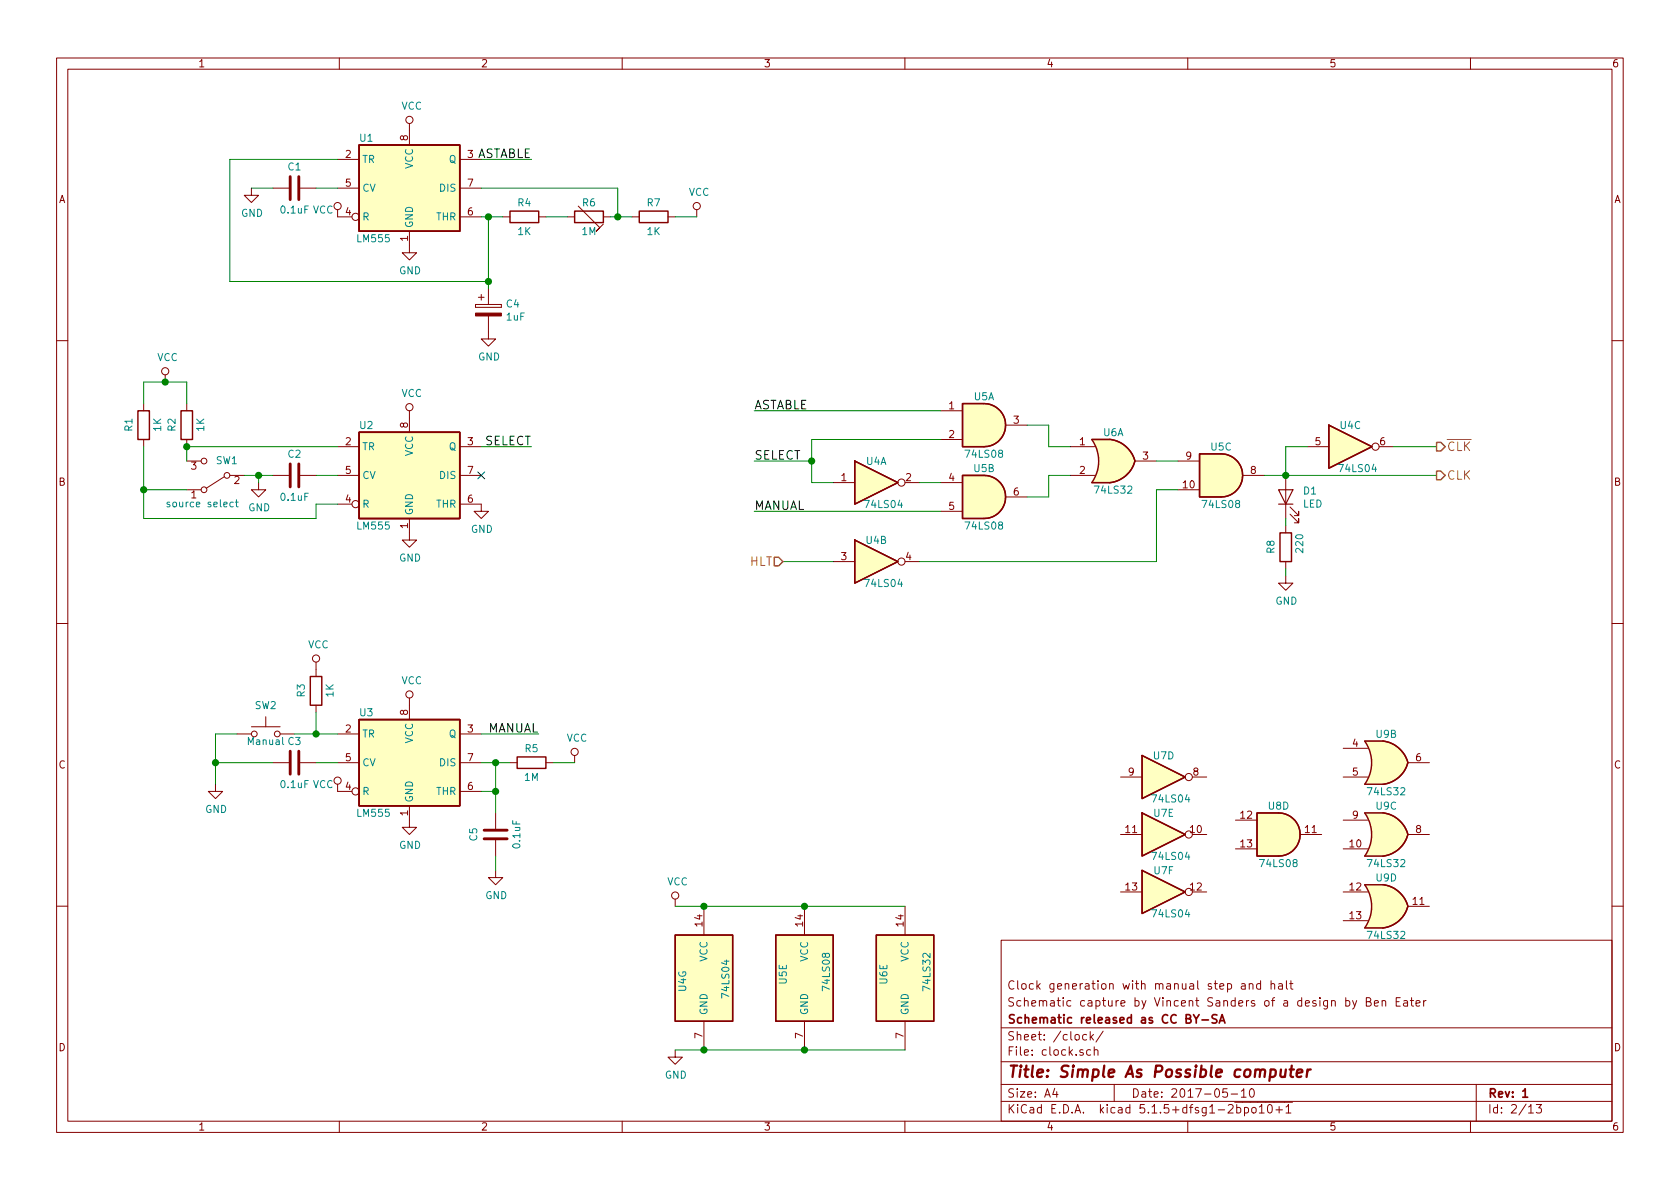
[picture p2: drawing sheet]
EESchema Schematic File Version 4
EELAYER 30 0
EELAYER END
$Descr A4 11693 8268
encoding utf-8
Sheet 2 13
Title "Simple As Possible computer"
Date "2017-05-10"
Rev "1"
Comp "Schematic released as CC BY-SA"
Comment1 "Schematic capture by Vincent Sanders of a design by Ben Eater"
Comment2 "Clock generation with manual step and halt"
Comment3 ""
Comment4 ""
$EndDescr
Text HLabel 10000 3300 2    60   Output ~ 0
CLK
Text HLabel 5450 3900 0    60   Input ~ 0
HLT
Text HLabel 10000 3100 2    60   Output ~ 0
~CLK
Text Label 5250 2850 0    60   ~ 0
ASTABLE
Text Label 5250 3200 0    60   ~ 0
SELECT
Text Label 5250 3550 0    60   ~ 0
MANUAL
$Comp
L Timer:LM555 U1
U 1 1
P 2850 1300
F 0 "U1" H 2550 1650 50  0000 C CNN
F 1 "LM555" H 2600 950 50  0000 C CNN
F 2 "" H 2850 1300 50  0001 C CNN
F 3 "http://www.ti.com/lit/ds/symlink/lm555.pdf" H 2850 1300 50  0001 C CNN
	1    2850 1300
	1    0    0    -1  
$EndComp
$Comp
L Device:R R4
U 1 1
P 3650 1500
F 0 "R4" V 3550 1500 50  0000 C CNN
F 1 "1K" V 3750 1500 50  0000 C CNN
F 2 "" V 3580 1500 50  0001 C CNN
F 3 "~" H 3650 1500 50  0001 C CNN
	1    3650 1500
	0    1    1    0   
$EndComp
$Comp
L Device:R R3
U 1 1
P 2200 4800
F 0 "R3" V 2300 4850 50  0000 R CNN
F 1 "1K" V 2100 4850 50  0000 R CNN
F 2 "" V 2130 4800 50  0001 C CNN
F 3 "~" H 2200 4800 50  0001 C CNN
	1    2200 4800
	-1   0    0    1   
$EndComp
$Comp
L Device:R R7
U 1 1
P 4550 1500
F 0 "R7" V 4450 1500 50  0000 C CNN
F 1 "1K" V 4650 1500 50  0000 C CNN
F 2 "" V 4480 1500 50  0001 C CNN
F 3 "~" H 4550 1500 50  0001 C CNN
	1    4550 1500
	0    1    1    0   
$EndComp
$Comp
L Device:RTRIM R6
U 1 1
P 4100 1500
F 0 "R6" V 4000 1500 50  0000 C CNN
F 1 "1M" V 4200 1500 50  0000 C CNN
F 2 "" V 4030 1500 50  0001 C CNN
F 3 "~" H 4100 1500 50  0001 C CNN
	1    4100 1500
	0    1    1    0   
$EndComp
Wire Wire Line
	3350 1500 3400 1500
Wire Wire Line
	3800 1500 3950 1500
Wire Wire Line
	4250 1500 4300 1500
$Comp
L power:VCC #PWR024
U 1 1
P 4850 1500
F 0 "#PWR024" H 4850 1350 50  0001 C CNN
F 1 "VCC" H 4867 1673 50  0000 C CNN
F 2 "" H 4850 1500 50  0001 C CNN
F 3 "" H 4850 1500 50  0001 C CNN
	1    4850 1500
	1    0    0    -1  
$EndComp
Wire Wire Line
	4700 1500 4850 1500
Wire Wire Line
	4300 1500 4300 1300
Wire Wire Line
	4300 1300 3350 1300
Connection ~ 4300 1500
Wire Wire Line
	4300 1500 4400 1500
Text Label 3700 1100 2    60   ~ 0
ASTABLE
Wire Wire Line
	3350 1100 3700 1100
$Comp
L power:VCC #PWR012
U 1 1
P 2850 900
F 0 "#PWR012" H 2850 750 50  0001 C CNN
F 1 "VCC" H 2867 1073 50  0000 C CNN
F 2 "" H 2850 900 50  0001 C CNN
F 3 "" H 2850 900 50  0001 C CNN
	1    2850 900 
	1    0    0    -1  
$EndComp
$Comp
L power:GND #PWR019
U 1 1
P 3400 2300
F 0 "#PWR019" H 3400 2050 50  0001 C CNN
F 1 "GND" H 3405 2127 50  0000 C CNN
F 2 "" H 3400 2300 50  0001 C CNN
F 3 "" H 3400 2300 50  0001 C CNN
	1    3400 2300
	1    0    0    -1  
$EndComp
$Comp
L Device:CP C4
U 1 1
P 3400 2150
F 0 "C4" H 3518 2196 50  0000 L CNN
F 1 "1uF" H 3518 2105 50  0000 L CNN
F 2 "" H 3438 2000 50  0001 C CNN
F 3 "~" H 3400 2150 50  0001 C CNN
	1    3400 2150
	1    0    0    -1  
$EndComp
Connection ~ 3400 1500
Wire Wire Line
	3400 1500 3500 1500
$Comp
L Device:C C1
U 1 1
P 2050 1300
F 0 "C1" V 1900 1300 50  0000 C CNN
F 1 "0.1uF" V 2200 1300 50  0000 C CNN
F 2 "" H 2088 1150 50  0001 C CNN
F 3 "~" H 2050 1300 50  0001 C CNN
	1    2050 1300
	0    1    1    0   
$EndComp
Wire Wire Line
	2200 1300 2350 1300
$Comp
L power:VCC #PWR010
U 1 1
P 2350 1500
F 0 "#PWR010" H 2350 1350 50  0001 C CNN
F 1 "VCC" H 2250 1550 50  0000 C CNN
F 2 "" H 2350 1500 50  0001 C CNN
F 3 "" H 2350 1500 50  0001 C CNN
	1    2350 1500
	1    0    0    -1  
$EndComp
Wire Wire Line
	1750 1300 1900 1300
$Comp
L power:GND #PWR07
U 1 1
P 1750 1300
F 0 "#PWR07" H 1750 1050 50  0001 C CNN
F 1 "GND" H 1755 1127 50  0000 C CNN
F 2 "" H 1750 1300 50  0001 C CNN
F 3 "" H 1750 1300 50  0001 C CNN
	1    1750 1300
	1    0    0    -1  
$EndComp
$Comp
L power:GND #PWR013
U 1 1
P 2850 1700
F 0 "#PWR013" H 2850 1450 50  0001 C CNN
F 1 "GND" H 2855 1527 50  0000 C CNN
F 2 "" H 2850 1700 50  0001 C CNN
F 3 "" H 2850 1700 50  0001 C CNN
	1    2850 1700
	1    0    0    -1  
$EndComp
Wire Wire Line
	2350 1100 1600 1100
Wire Wire Line
	1600 1100 1600 1950
Wire Wire Line
	1600 1950 3400 1950
Wire Wire Line
	3400 1500 3400 1950
Wire Wire Line
	3400 2000 3400 1950
Connection ~ 3400 1950
$Comp
L Timer:LM555 U3
U 1 1
P 2850 5300
F 0 "U3" H 2550 5650 50  0000 C CNN
F 1 "LM555" H 2600 4950 50  0000 C CNN
F 2 "" H 2850 5300 50  0001 C CNN
F 3 "http://www.ti.com/lit/ds/symlink/lm555.pdf" H 2850 5300 50  0001 C CNN
	1    2850 5300
	1    0    0    -1  
$EndComp
$Comp
L Device:R R5
U 1 1
P 3700 5300
F 0 "R5" V 3600 5300 50  0000 C CNN
F 1 "1M" V 3800 5300 50  0000 C CNN
F 2 "" V 3630 5300 50  0001 C CNN
F 3 "~" H 3700 5300 50  0001 C CNN
	1    3700 5300
	0    1    1    0   
$EndComp
Wire Wire Line
	3750 5100 3350 5100
Text Label 3750 5100 2    60   ~ 0
MANUAL
Wire Wire Line
	3550 5300 3450 5300
$Comp
L Device:C C5
U 1 1
P 3450 5800
F 0 "C5" V 3600 5800 50  0000 C CNN
F 1 "0.1uF" V 3300 5800 50  0000 C CNN
F 2 "" H 3488 5650 50  0001 C CNN
F 3 "~" H 3450 5800 50  0001 C CNN
	1    3450 5800
	-1   0    0    1   
$EndComp
$Comp
L power:VCC #PWR021
U 1 1
P 4000 5300
F 0 "#PWR021" H 4000 5150 50  0001 C CNN
F 1 "VCC" H 4017 5473 50  0000 C CNN
F 2 "" H 4000 5300 50  0001 C CNN
F 3 "" H 4000 5300 50  0001 C CNN
	1    4000 5300
	1    0    0    -1  
$EndComp
Wire Wire Line
	3850 5300 4000 5300
Wire Wire Line
	3450 5650 3450 5500
Connection ~ 3450 5300
Wire Wire Line
	3450 5300 3350 5300
Connection ~ 3450 5500
Wire Wire Line
	3450 5500 3450 5300
Wire Wire Line
	3350 5500 3450 5500
$Comp
L power:GND #PWR020
U 1 1
P 3450 6050
F 0 "#PWR020" H 3450 5800 50  0001 C CNN
F 1 "GND" H 3455 5877 50  0000 C CNN
F 2 "" H 3450 6050 50  0001 C CNN
F 3 "" H 3450 6050 50  0001 C CNN
	1    3450 6050
	1    0    0    -1  
$EndComp
$Comp
L power:VCC #PWR011
U 1 1
P 2350 5500
F 0 "#PWR011" H 2350 5350 50  0001 C CNN
F 1 "VCC" H 2250 5550 50  0000 C CNN
F 2 "" H 2350 5500 50  0001 C CNN
F 3 "" H 2350 5500 50  0001 C CNN
	1    2350 5500
	1    0    0    -1  
$EndComp
$Comp
L Device:C C3
U 1 1
P 2050 5300
F 0 "C3" V 1900 5300 50  0000 C CNN
F 1 "0.1uF" V 2200 5300 50  0000 C CNN
F 2 "" H 2088 5150 50  0001 C CNN
F 3 "~" H 2050 5300 50  0001 C CNN
	1    2050 5300
	0    1    1    0   
$EndComp
Wire Wire Line
	2350 5300 2200 5300
Wire Wire Line
	2350 5100 2200 5100
$Comp
L power:VCC #PWR09
U 1 1
P 2200 4650
F 0 "#PWR09" H 2200 4500 50  0001 C CNN
F 1 "VCC" H 2217 4823 50  0000 C CNN
F 2 "" H 2200 4650 50  0001 C CNN
F 3 "" H 2200 4650 50  0001 C CNN
	1    2200 4650
	1    0    0    -1  
$EndComp
$Comp
L Switch:SW_Push SW2
U 1 1
P 1850 5100
F 0 "SW2" H 1850 5300 50  0000 C CNN
F 1 "Manual" H 1850 5050 50  0000 C CNN
F 2 "" H 1850 5300 50  0001 C CNN
F 3 "" H 1850 5300 50  0001 C CNN
	1    1850 5100
	1    0    0    -1  
$EndComp
Wire Wire Line
	2050 5100 2200 5100
Connection ~ 2200 5100
Wire Wire Line
	1500 5100 1650 5100
Wire Wire Line
	1500 5300 1500 5100
Wire Wire Line
	1500 5300 1900 5300
Wire Wire Line
	3450 5950 3450 6050
$Comp
L power:VCC #PWR016
U 1 1
P 2850 4900
F 0 "#PWR016" H 2850 4750 50  0001 C CNN
F 1 "VCC" H 2867 5073 50  0000 C CNN
F 2 "" H 2850 4900 50  0001 C CNN
F 3 "" H 2850 4900 50  0001 C CNN
	1    2850 4900
	1    0    0    -1  
$EndComp
$Comp
L power:GND #PWR017
U 1 1
P 2850 5700
F 0 "#PWR017" H 2850 5450 50  0001 C CNN
F 1 "GND" H 2855 5527 50  0000 C CNN
F 2 "" H 2850 5700 50  0001 C CNN
F 3 "" H 2850 5700 50  0001 C CNN
	1    2850 5700
	1    0    0    -1  
$EndComp
$Comp
L power:GND #PWR06
U 1 1
P 1500 5450
F 0 "#PWR06" H 1500 5200 50  0001 C CNN
F 1 "GND" H 1505 5277 50  0000 C CNN
F 2 "" H 1500 5450 50  0001 C CNN
F 3 "" H 1500 5450 50  0001 C CNN
	1    1500 5450
	1    0    0    -1  
$EndComp
Wire Wire Line
	1500 5450 1500 5300
Connection ~ 1500 5300
Wire Wire Line
	2200 4950 2200 5100
$Comp
L Timer:LM555 U2
U 1 1
P 2850 3300
F 0 "U2" H 2550 3650 50  0000 C CNN
F 1 "LM555" H 2600 2950 50  0000 C CNN
F 2 "" H 2850 3300 50  0001 C CNN
F 3 "http://www.ti.com/lit/ds/symlink/lm555.pdf" H 2850 3300 50  0001 C CNN
	1    2850 3300
	1    0    0    -1  
$EndComp
$Comp
L power:VCC #PWR014
U 1 1
P 2850 2900
F 0 "#PWR014" H 2850 2750 50  0001 C CNN
F 1 "VCC" H 2867 3073 50  0000 C CNN
F 2 "" H 2850 2900 50  0001 C CNN
F 3 "" H 2850 2900 50  0001 C CNN
	1    2850 2900
	1    0    0    -1  
$EndComp
$Comp
L power:GND #PWR015
U 1 1
P 2850 3700
F 0 "#PWR015" H 2850 3450 50  0001 C CNN
F 1 "GND" H 2855 3527 50  0000 C CNN
F 2 "" H 2850 3700 50  0001 C CNN
F 3 "" H 2850 3700 50  0001 C CNN
	1    2850 3700
	1    0    0    -1  
$EndComp
$Comp
L Device:C C2
U 1 1
P 2050 3300
F 0 "C2" V 1900 3300 50  0000 C CNN
F 1 "0.1uF" V 2200 3300 50  0000 C CNN
F 2 "" H 2088 3150 50  0001 C CNN
F 3 "~" H 2050 3300 50  0001 C CNN
	1    2050 3300
	0    1    1    0   
$EndComp
Wire Wire Line
	2350 3300 2200 3300
$Comp
L Switch:SW_SPDT SW1
U 1 1
P 1500 3300
F 0 "SW1" H 1500 3200 50  0000 R CNN
F 1 "source select" H 1850 3500 50  0000 R CNN
F 2 "" H 1500 3300 50  0001 C CNN
F 3 "" H 1500 3300 50  0001 C CNN
	1    1500 3300
	-1   0    0    1   
$EndComp
$Comp
L power:GND #PWR08
U 1 1
P 1800 3350
F 0 "#PWR08" H 1800 3100 50  0001 C CNN
F 1 "GND" H 1805 3177 50  0000 C CNN
F 2 "" H 1800 3350 50  0001 C CNN
F 3 "" H 1800 3350 50  0001 C CNN
	1    1800 3350
	1    0    0    -1  
$EndComp
Wire Wire Line
	1300 3200 1300 3100
Wire Wire Line
	2350 3500 2200 3500
Wire Wire Line
	2200 3500 2200 3600
$Comp
L Device:R R1
U 1 1
P 1000 2950
F 0 "R1" V 1100 3000 50  0000 R CNN
F 1 "1K" V 900 3000 50  0000 R CNN
F 2 "" V 930 2950 50  0001 C CNN
F 3 "~" H 1000 2950 50  0001 C CNN
	1    1000 2950
	-1   0    0    1   
$EndComp
$Comp
L Device:R R2
U 1 1
P 1300 2950
F 0 "R2" V 1400 3000 50  0000 R CNN
F 1 "1K" V 1200 3000 50  0000 R CNN
F 2 "" V 1230 2950 50  0001 C CNN
F 3 "~" H 1300 2950 50  0001 C CNN
	1    1300 2950
	-1   0    0    1   
$EndComp
$Comp
L power:VCC #PWR05
U 1 1
P 1150 2650
F 0 "#PWR05" H 1150 2500 50  0001 C CNN
F 1 "VCC" H 1167 2823 50  0000 C CNN
F 2 "" H 1150 2650 50  0001 C CNN
F 3 "" H 1150 2650 50  0001 C CNN
	1    1150 2650
	1    0    0    -1  
$EndComp
Wire Wire Line
	1000 3100 1000 3400
Connection ~ 1000 3400
Wire Wire Line
	1000 3400 1000 3600
Wire Wire Line
	1000 2800 1000 2650
Wire Wire Line
	1000 2650 1150 2650
Wire Wire Line
	1300 2650 1300 2800
Connection ~ 1150 2650
Wire Wire Line
	1150 2650 1300 2650
Wire Wire Line
	1000 3400 1300 3400
$Comp
L power:GND #PWR018
U 1 1
P 3350 3500
F 0 "#PWR018" H 3350 3250 50  0001 C CNN
F 1 "GND" H 3355 3327 50  0000 C CNN
F 2 "" H 3350 3500 50  0001 C CNN
F 3 "" H 3350 3500 50  0001 C CNN
	1    3350 3500
	1    0    0    -1  
$EndComp
NoConn ~ 3350 3300
Wire Wire Line
	3700 3100 3350 3100
Text Label 3700 3100 2    60   ~ 0
SELECT
Wire Wire Line
	2350 3100 1300 3100
Connection ~ 1300 3100
Wire Wire Line
	1900 3300 1800 3300
Wire Wire Line
	1800 3300 1800 3350
Wire Wire Line
	1700 3300 1800 3300
Connection ~ 1800 3300
Wire Wire Line
	2200 3600 1000 3600
$Comp
L 74xx:74LS08 U5
U 1 1
P 6850 2950
F 0 "U5" H 6850 3150 50  0000 C CNN
F 1 "74LS08" H 6850 2750 50  0000 C CNN
F 2 "" H 6850 2950 50  0001 C CNN
F 3 "http://www.ti.com/lit/gpn/sn74LS08" H 6850 2950 50  0001 C CNN
	1    6850 2950
	1    0    0    -1  
$EndComp
$Comp
L 74xx:74LS08 U5
U 2 1
P 6850 3450
F 0 "U5" H 6850 3650 50  0000 C CNN
F 1 "74LS08" H 6850 3250 50  0000 C CNN
F 2 "" H 6850 3450 50  0001 C CNN
F 3 "http://www.ti.com/lit/gpn/sn74LS08" H 6850 3450 50  0001 C CNN
	2    6850 3450
	1    0    0    -1  
$EndComp
$Comp
L 74xx:74LS08 U5
U 3 1
P 8500 3300
F 0 "U5" H 8500 3500 50  0000 C CNN
F 1 "74LS08" H 8500 3100 50  0000 C CNN
F 2 "" H 8500 3300 50  0001 C CNN
F 3 "http://www.ti.com/lit/gpn/sn74LS08" H 8500 3300 50  0001 C CNN
	3    8500 3300
	1    0    0    -1  
$EndComp
$Comp
L 74xx:74LS04 U4
U 1 1
P 6100 3350
F 0 "U4" H 6100 3500 50  0000 C CNN
F 1 "74LS04" H 6150 3200 50  0000 C CNN
F 2 "" H 6100 3350 50  0001 C CNN
F 3 "http://www.ti.com/lit/gpn/sn74LS04" H 6100 3350 50  0001 C CNN
	1    6100 3350
	1    0    0    -1  
$EndComp
$Comp
L 74xx:74LS04 U4
U 2 1
P 6100 3900
F 0 "U4" H 6100 4050 50  0000 C CNN
F 1 "74LS04" H 6150 3750 50  0000 C CNN
F 2 "" H 6100 3900 50  0001 C CNN
F 3 "http://www.ti.com/lit/gpn/sn74LS04" H 6100 3900 50  0001 C CNN
	2    6100 3900
	1    0    0    -1  
$EndComp
$Comp
L 74xx:74LS04 U4
U 3 1
P 9400 3100
F 0 "U4" H 9400 3250 50  0000 C CNN
F 1 "74LS04" H 9450 2950 50  0000 C CNN
F 2 "" H 9400 3100 50  0001 C CNN
F 3 "http://www.ti.com/lit/gpn/sn74LS04" H 9400 3100 50  0001 C CNN
	3    9400 3100
	1    0    0    -1  
$EndComp
$Comp
L 74xx:74LS32 U6
U 1 1
P 7750 3200
F 0 "U6" H 7750 3400 50  0000 C CNN
F 1 "74LS32" H 7750 3000 50  0000 C CNN
F 2 "" H 7750 3200 50  0001 C CNN
F 3 "http://www.ti.com/lit/gpn/sn74LS32" H 7750 3200 50  0001 C CNN
	1    7750 3200
	1    0    0    -1  
$EndComp
$Comp
L 74xx:74LS32 U6
U 5 1
P 6300 6800
F 0 "U6" V 6150 6750 50  0000 L CNN
F 1 "74LS32" V 6450 6700 50  0000 L CNN
F 2 "" H 6300 6800 50  0001 C CNN
F 3 "http://www.ti.com/lit/gpn/sn74LS32" H 6300 6800 50  0001 C CNN
	5    6300 6800
	1    0    0    -1  
$EndComp
$Comp
L 74xx:74LS04 U4
U 7 1
P 4900 6800
F 0 "U4" V 4750 6700 50  0000 L CNN
F 1 "74LS04" V 5050 6650 50  0000 L CNN
F 2 "" H 4900 6800 50  0001 C CNN
F 3 "http://www.ti.com/lit/gpn/sn74LS04" H 4900 6800 50  0001 C CNN
	7    4900 6800
	1    0    0    -1  
$EndComp
$Comp
L 74xx:74LS08 U5
U 5 1
P 5600 6800
F 0 "U5" V 5450 6750 50  0000 L CNN
F 1 "74LS08" V 5750 6700 50  0000 L CNN
F 2 "" H 5600 6800 50  0001 C CNN
F 3 "http://www.ti.com/lit/gpn/sn74LS08" H 5600 6800 50  0001 C CNN
	5    5600 6800
	1    0    0    -1  
$EndComp
$Comp
L power:GND #PWR023
U 1 1
P 4700 7300
F 0 "#PWR023" H 4700 7050 50  0001 C CNN
F 1 "GND" H 4705 7127 50  0000 C CNN
F 2 "" H 4700 7300 50  0001 C CNN
F 3 "" H 4700 7300 50  0001 C CNN
	1    4700 7300
	1    0    0    -1  
$EndComp
$Comp
L power:VCC #PWR022
U 1 1
P 4700 6300
F 0 "#PWR022" H 4700 6150 50  0001 C CNN
F 1 "VCC" H 4717 6473 50  0000 C CNN
F 2 "" H 4700 6300 50  0001 C CNN
F 3 "" H 4700 6300 50  0001 C CNN
	1    4700 6300
	1    0    0    -1  
$EndComp
Wire Wire Line
	6300 6300 5600 6300
Connection ~ 4900 6300
Wire Wire Line
	4900 6300 4700 6300
Connection ~ 5600 6300
Wire Wire Line
	5600 6300 4900 6300
Wire Wire Line
	6300 7300 5600 7300
Connection ~ 4900 7300
Wire Wire Line
	4900 7300 4700 7300
Connection ~ 5600 7300
Wire Wire Line
	5600 7300 4900 7300
$Comp
L Device:R R8
U 1 1
P 8950 3800
F 0 "R8" V 9050 3850 50  0000 R CNN
F 1 "220" V 8850 3850 50  0000 R CNN
F 2 "" V 8880 3800 50  0001 C CNN
F 3 "~" H 8950 3800 50  0001 C CNN
	1    8950 3800
	-1   0    0    1   
$EndComp
$Comp
L Device:LED D1
U 1 1
P 8950 3450
F 0 "D1" V 8989 3333 50  0000 R CNN
F 1 "LED" V 8898 3333 50  0000 R CNN
F 2 "" H 8950 3450 50  0001 C CNN
F 3 "~" H 8950 3450 50  0001 C CNN
	1    8950 3450
	0    -1   -1   0   
$EndComp
Wire Wire Line
	6550 3350 6400 3350
Wire Wire Line
	6550 3050 5650 3050
Wire Wire Line
	5650 3050 5650 3200
Wire Wire Line
	5650 3350 5800 3350
Connection ~ 5650 3200
Wire Wire Line
	5650 3200 5650 3350
Wire Wire Line
	7450 3300 7300 3300
Wire Wire Line
	7300 3300 7300 3450
Wire Wire Line
	7300 3450 7150 3450
Wire Wire Line
	7150 2950 7300 2950
Wire Wire Line
	7300 2950 7300 3100
Wire Wire Line
	7300 3100 7450 3100
Wire Wire Line
	8200 3200 8050 3200
Wire Wire Line
	8200 3400 8050 3400
Wire Wire Line
	8050 3400 8050 3900
Wire Wire Line
	8050 3900 6400 3900
Connection ~ 8950 3300
Wire Wire Line
	8950 3300 8800 3300
$Comp
L power:GND #PWR025
U 1 1
P 8950 4000
F 0 "#PWR025" H 8950 3750 50  0001 C CNN
F 1 "GND" H 8955 3827 50  0000 C CNN
F 2 "" H 8950 4000 50  0001 C CNN
F 3 "" H 8950 4000 50  0001 C CNN
	1    8950 4000
	1    0    0    -1  
$EndComp
Wire Wire Line
	9100 3100 8950 3100
Wire Wire Line
	8950 3100 8950 3300
Wire Wire Line
	9700 3100 10000 3100
Wire Wire Line
	8950 3300 10000 3300
Wire Wire Line
	5250 2850 6550 2850
Wire Wire Line
	5250 3200 5650 3200
Wire Wire Line
	5250 3550 6550 3550
Wire Wire Line
	5450 3900 5800 3900
Wire Wire Line
	8950 3650 8950 3600
Wire Wire Line
	8950 3950 8950 4000
$Comp
L 74xx:74LS04 U7
U 4 1
P 8100 5400
F 0 "U7" H 8100 5550 50  0000 C CNN
F 1 "74LS04" H 8150 5250 50  0000 C CNN
F 2 "" H 8100 5400 50  0001 C CNN
F 3 "http://www.ti.com/lit/gpn/sn74LS04" H 8100 5400 50  0001 C CNN
	4    8100 5400
	1    0    0    -1  
$EndComp
$Comp
L 74xx:74LS04 U7
U 5 1
P 8100 5800
F 0 "U7" H 8100 5950 50  0000 C CNN
F 1 "74LS04" H 8150 5650 50  0000 C CNN
F 2 "" H 8100 5800 50  0001 C CNN
F 3 "http://www.ti.com/lit/gpn/sn74LS04" H 8100 5800 50  0001 C CNN
	5    8100 5800
	1    0    0    -1  
$EndComp
$Comp
L 74xx:74LS04 U7
U 6 1
P 8100 6200
F 0 "U7" H 8100 6350 50  0000 C CNN
F 1 "74LS04" H 8150 6050 50  0000 C CNN
F 2 "" H 8100 6200 50  0001 C CNN
F 3 "http://www.ti.com/lit/gpn/sn74LS04" H 8100 6200 50  0001 C CNN
	6    8100 6200
	1    0    0    -1  
$EndComp
$Comp
L 74xx:74LS08 U8
U 4 1
P 8900 5800
F 0 "U8" H 8900 6000 50  0000 C CNN
F 1 "74LS08" H 8900 5600 50  0000 C CNN
F 2 "" H 8900 5800 50  0001 C CNN
F 3 "http://www.ti.com/lit/gpn/sn74LS08" H 8900 5800 50  0001 C CNN
	4    8900 5800
	1    0    0    -1  
$EndComp
$Comp
L 74xx:74LS32 U9
U 2 1
P 9650 5300
F 0 "U9" H 9650 5500 50  0000 C CNN
F 1 "74LS32" H 9650 5100 50  0000 C CNN
F 2 "" H 9650 5300 50  0001 C CNN
F 3 "http://www.ti.com/lit/gpn/sn74LS32" H 9650 5300 50  0001 C CNN
	2    9650 5300
	1    0    0    -1  
$EndComp
$Comp
L 74xx:74LS32 U9
U 3 1
P 9650 5800
F 0 "U9" H 9650 6000 50  0000 C CNN
F 1 "74LS32" H 9650 5600 50  0000 C CNN
F 2 "" H 9650 5800 50  0001 C CNN
F 3 "http://www.ti.com/lit/gpn/sn74LS32" H 9650 5800 50  0001 C CNN
	3    9650 5800
	1    0    0    -1  
$EndComp
$Comp
L 74xx:74LS32 U9
U 4 1
P 9650 6300
F 0 "U9" H 9650 6500 50  0000 C CNN
F 1 "74LS32" H 9650 6100 50  0000 C CNN
F 2 "" H 9650 6300 50  0001 C CNN
F 3 "http://www.ti.com/lit/gpn/sn74LS32" H 9650 6300 50  0001 C CNN
	4    9650 6300
	1    0    0    -1  
$EndComp
$EndSCHEMATC
